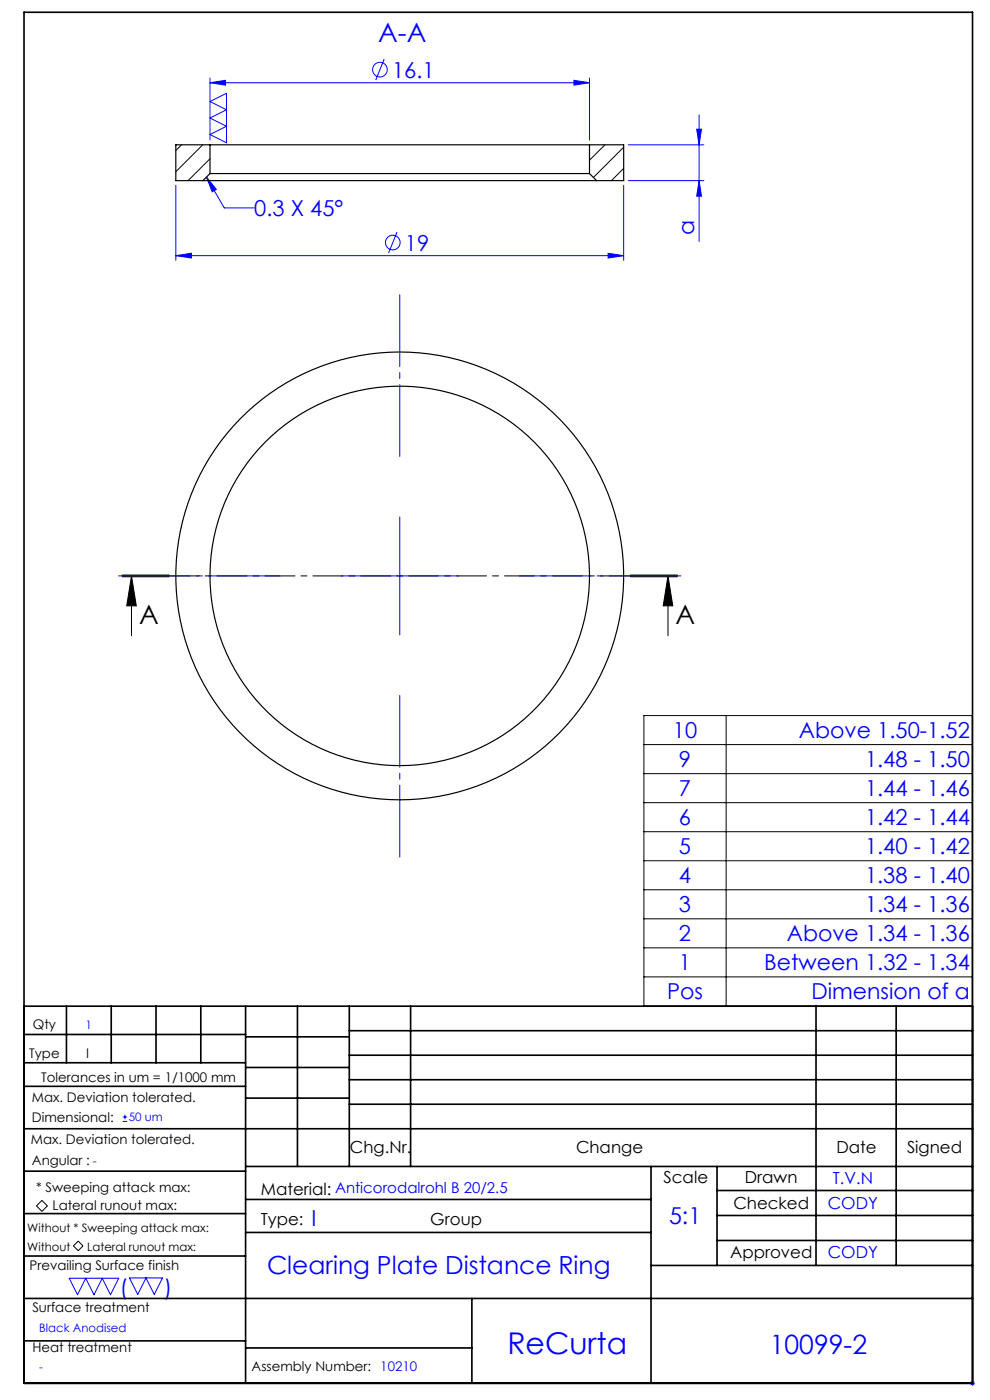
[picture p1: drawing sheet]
<svg xmlns="http://www.w3.org/2000/svg" width="210mm" height="297mm" viewBox="0 0 210 297" stroke-linecap="round" stroke-linejoin="round" font-family="sans-serif">
<g fill="none" stroke="#00f" stroke-width=".21">
<path d="M44.5 17.6l3.3-.6v1.1zM44.5 16.6v13.1M44.5 17.6h80.5M81.5 12.5l-1.8 4.5M121.7 17l3.3 .6-3.3 .5zM125 16.6v13.1M37.3 39.3v15.9M43.8 37.6l2.1 2.6-.9 .5zM43.8 37.6l3.8 6.5h6.3M44.5 21.5l3.5-1.7v10.5l-3.5-1.8 3.5-1.7-3.5-1.8 3.5-1.7zM132.3 39.3v15.9M133.3 30.7h16"/>
<path d="M133.3 38.3h16M147.8 27.4h1l-.5 3.3zM148.3 38.3l.5 3.3h-1zM148.3 24.4v26.8M37.3 54.2l3.3-.5v1zM37.3 54.2h95M84.2 49.2l-1.8 4.5M129 53.7l3.3 .5-3.3 .5zM84.8 109.7v25M72.3 122.2h25M26 237.9h1M26 237h1"/>
<path d="M26.5 236.5v.9M14.7 271.2h10.5l-1.8 3.5-1.7-3.5-1.8 3.5-1.7-3.5-1.8 3.5zM27.5 271.1h7l-1.8 3.5-1.7-3.5-1.8 3.5zM205.8 293.5h1M205.9 293.1l.7 .7M206.3 293v1M206.6 293.1l-.7 .7"/>
<circle cx="80.6" cy="14.8" r="1.56"/>
<circle cx="83.3" cy="51.5" r="1.56"/>
</g>
<g fill="none" stroke="#000" stroke-width=".21">
<path d="M25.9 122.4h10zM25.9 122.2h10M25.9 122h10M27.9 122.2l1 6.3h-2zM27.9 122.2v12.7M133.7 122.2h10M133.7 122h10M133.7 122.4h10M141.7 122.2l1 6.3h-2zM141.7 122.2v12.7M136.6 151.8h69.6v61.6h-69.6zM136.6 158h69.6"/>
<path d="M154 151.8v61.6M136.6 164.1h69.6M136.6 170.3h69.6M136.6 176.4h69.6M136.6 182.6h69.6M136.6 188.8h69.6M136.6 194.9h69.6M136.6 201.1h69.6M136.6 207.2h69.6M8.9 254.7l1.2 1.1-1.2 1.2-1.2-1.2zM15.6 264.3l1-1 1 1-1 1z"/>
</g>
<path d="M143.7 122.2h-117.8" fill="none" stroke="#000" stroke-width=".21" stroke-dasharray="6.3 1.3 1.3 1.3" stroke-dashoffset=".2"/>
<path d="M84.8 97.2v-35M59.8 122.2h-35M109.8 122.2h35M84.8 147.2v35" fill="none" stroke="#00f" stroke-width=".21" stroke-dasharray="15.2 1.3 1.3 1.3" stroke-dashoffset="-.4"/>
<g fill="none" stroke="#000" stroke-width=".35">
<path d="M5.1 2.6h201.2v290.9h-201.2zM5.1 213.5h201.2M5.1 219.5h47M14.1 213.5v12M23.6 213.5v12M33.1 213.5v12M42.6 213.5v12M52.1 213.5v80M52.1 220h22M63.1 213.5v34M74.1 218.7h132.2M74.1 213.5v34"/>
<path d="M87.1 213.5v34M173.1 213.5v55M190.1 213.5v55M5.1 239.5h201.2M5.1 230.5h47M5.1 225.5h47M52.1 226.5h22M52.1 233h22M74.1 223.9h132.2M74.1 229.1h132.2M74.1 234.3h132.2M5.1 257.5h47"/>
<path d="M5.1 248.5h47M52.1 247.5h154.2M52.1 254.5h86M138.1 247.5v46M152.1 247.5v21M152.1 252.6h54.2M152.1 257.9h54.2M5.1 275.5h201.2M5.1 266.5h47M52.1 261.5h86M100.1 275.5v18M138.1 268.5h68.2"/>
<path d="M152.1 263.2h54.2M5.1 284.5h47M52.1 286h48"/>
</g>
<path d="M141.7 122.2l1 6.3h-2zM27.9 122.2l1 6.3h-2z" fill="#000"/>
<g fill="#00f">
<path d="M37.3 54.2l3.3-.5v1zM129 53.7l3.3 .5-3.3 .5zM44.5 17.6l3.3-.6v1.1zM121.7 17l3.3 .6-3.3 .5zM43.8 37.6l2.1 2.6-.9 .5z"/>
<path d="M147.8 27.4h1l-.5 3.3zM148.3 38.3l.5 3.3h-1z"/>
</g>
<g fill="none" stroke="#000" stroke-width=".25">
<path d="M43 38.3h83.5M44.5 36.8h80.5M44.5 30.7h80.5M44.5 30.7h-7.2v7.6h5.7M44.5 30.7v6.1M44.5 36.8l-1.5 1.5M125 30.7h7.3v7.6h-5.8M125 30.7v6.1M125 36.8l1.5 1.5"/>
<circle cx="84.8" cy="122.2" r="40.3"/>
<circle cx="84.8" cy="122.2" r="47.5"/>
</g>
<path d="M38.5 30.7l-1.2 1.2M43 30.7l-5.7 5.7M44.5 33.7l-4.6 4.6M128.3 30.7l-3.3 3.3M132.3 31.2l-6.4 6.4M132.3 35.7l-2.6 2.6" fill="none" stroke="#000" stroke-width=".21"/>
<text font-size="6.3" fill="#00f" x="107.6" y="287.3">ReCurta</text>
<g font-size="5.6" fill="#00f">
<text x="80.2" y="8.8">A-A</text>
<text x="163.3" y="287.2">10099-2</text>
</g>
<g font-size="5.6">
<text x="29.5" y="132.4">A</text>
<text x="143.3" y="132.4">A</text>
</g>
<text font-size="5.3" fill="#00f" x="56.6" y="270.3">Clearing Plate Distance Ring</text>
<text font-size="4.9" fill="#00f" x="141.9" y="259.7">5:1</text>
<g font-size="4.7" fill="#00f">
<text x="83.2" y="16.5">16.1</text>
<text x="53.9" y="45.9">0.3 X 45°</text>
<text x="85.9" y="53.2">19</text>
<text x="147.3" y="49.9" transform="rotate(-90 147.3 49.9)">a</text>
<text x="142.7" y="156.6">10</text>
<text x="169.5" y="156.6">Above 1.50-1.52</text>
<text x="144" y="162.7">9</text>
<text x="183.5" y="162.7">1.48 - 1.50</text>
<text x="144" y="168.9">7</text>
<text x="183.5" y="168.9">1.44 - 1.46</text>
<text x="144" y="175.1">6</text>
<text x="183.5" y="175.1">1.42 - 1.44</text>
<text x="144" y="181.2">5</text>
<text x="183.5" y="181.2">1.40 - 1.42</text>
<text x="144" y="187.4">4</text>
<text x="183.5" y="187.4">1.38 - 1.40</text>
<text x="144" y="193.5">3</text>
<text x="183.5" y="193.5">1.34 - 1.36</text>
<text x="144" y="199.7">2</text>
<text x="166.9" y="199.7">Above 1.34 - 1.36</text>
<text x="144" y="205.9">1</text>
<text x="162.1" y="205.9">Between 1.32 - 1.34</text>
<text x="141.5" y="212">Pos</text>
<text x="172.1" y="212">Dimension of a</text>
<text x="66.1" y="260">I</text>
<text x="25.4" y="274.6">(</text>
<text x="34.8" y="274.6">)</text>
</g>
<g font-size="3.5">
<text x="74.2" y="244.7">Chg.Nr.</text>
<text x="122.2" y="244.7">Change</text>
<text x="177.4" y="244.7">Date</text>
<text x="192.4" y="244.7">Signed</text>
<text x="140.8" y="250.9">Scale</text>
<text x="158" y="250.9">Drawn</text>
<text x="55.3" y="253.5">Material: Anticorodalrohl B 20/2.5</text>
<text x="155.6" y="256.4">Checked</text>
<text x="55.3" y="259.8">Type:</text>
<text x="91.3" y="259.8">Group</text>
<text x="154.9" y="266.9">Approved</text>
</g>
<g font-size="3.5" fill="#00f">
<text x="176.6" y="251.1">T.V.N</text>
<text x="175.6" y="256.6">CODY</text>
<text x="175.6" y="267">CODY</text>
</g>
<g font-size="2.8">
<text x="7" y="218.4">Qty</text>
<text x="6.2" y="224.5">Type</text>
<text x="18.2" y="224.5">I</text>
<text x="6.8" y="233.7">Max. Deviation tolerated.</text>
<text x="8.8" y="229.4">Tolerances in um = 1/1000 mm</text>
<text x="6.8" y="238.1">Dimensional:</text>
<text x="6.6" y="242.8">Max. Deviation tolerated.</text>
<text x="6.8" y="247.1">Angular :</text>
<text x="7.6" y="252.9">* Sweeping attack max:</text>
<text x="11.2" y="256.7">Lateral runout max:</text>
<text x="6.3" y="269.5">Prevailing Surface finish</text>
<text x="6.9" y="278.3">Surface treatment</text>
<text x="6.9" y="286.7">Heat treatment</text>
<text x="53.4" y="290.9">Assembly Number: 10210</text>
</g>
<g font-size="2.5" fill="#00f">
<text x="18.1" y="218.3">1</text>
<text x="27.3" y="237.9">50 um</text>
<text x="19.7" y="247.1">-</text>
<text x="8.3" y="282.6">Black Anodised</text>
<text x="8.3" y="290.9">-</text>
</g>
<g font-size="2.5">
<text x="5.8" y="261.4">Without * Sweeping attack max:</text>
<text x="5.8" y="265.4">Without</text>
<text x="18.5" y="265.3">Lateral runout max:</text>
</g>
</svg>
